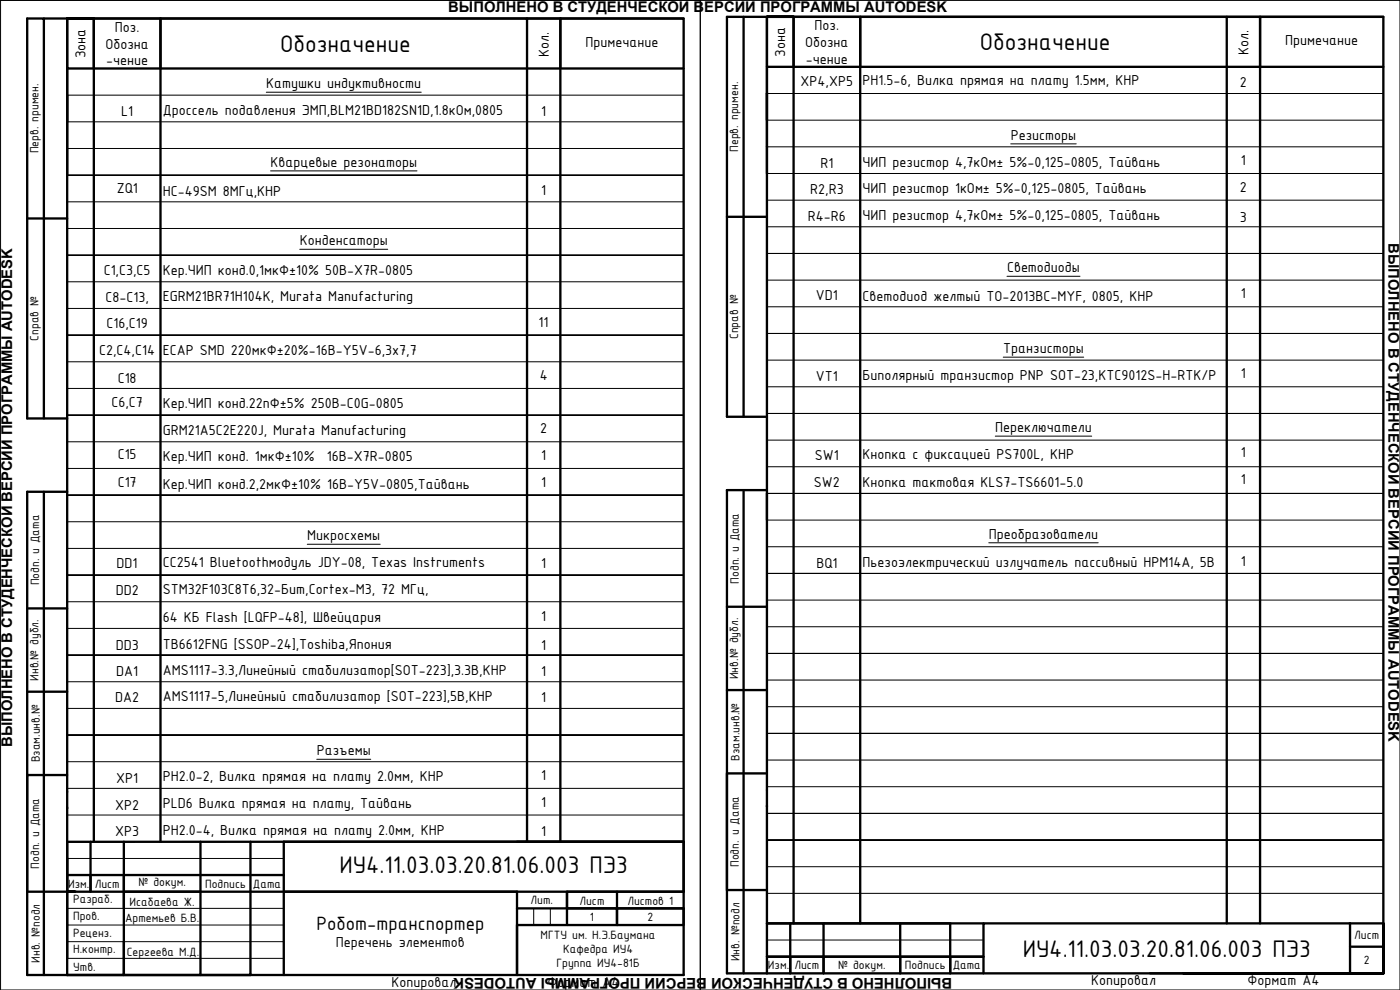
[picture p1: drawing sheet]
<svg xmlns="http://www.w3.org/2000/svg" width="420mm" height="297mm" viewBox="0 0 420 297" stroke-linecap="round" stroke-linejoin="round" font-family="sans-serif">
<!-- layer: border -->
<g fill="none" stroke="#000" stroke-width=".3">
<path d="M.2 .1h210v296.9M.2 .1h210M.2 .1h.1M.2 .1v296.9h210M.2 .1h420M210.2 .1h210v296.9M210.2 .1v296.9M420.2 .1h.1M20.2 28.6h185M20.2 36.6h185M230.2 28.1h185M230.2 36.1h185"/>
<path d="M20.2 44.6h185M205.2 52.6h-185h185M230.2 44.1h185M415.2 52.1h-185h185M20.2 60.6h185M20.2 68.6h185M205.2 76.6h-185h185M230.2 60.1h185M230.2 68h185M415.2 76h-185h185M20.2 84.5h185M20.2 92.5h185"/>
<path d="M230.2 84h185M230.2 92.1h185M20.2 108.5h185M20.2 116.6h185M205.2 100.5h-185h185M230.2 108.1h185M230.2 116.1h185M415.2 100.1h-185h185M20.2 132.6h185M205.2 124.6h-185h185M230.2 132.1h185M415.2 124.1h-185h185"/>
<path d="M20.2 140.6h185M20.2 156.5h185M205.2 148.5h-185h185M230.2 140h185M230.2 156h185M415.2 148h-185h185M20.2 164.5h185M205.2 172.5h-185h185M230.2 164h185M415.2 172h-185h185M20.2 180.5h185M20.2 188.5h185"/>
<path d="M205.2 196.6h-185h185M230.2 180.1h185M230.2 188.1h185M415.2 196.1h-185h185M20.2 204.6h185M20.2 212.6h185M230.2 204h185M230.2 212h185M20.2 228.5h185M20.2 236.5h185M205.2 220.5h-185h185M230.2 228h185"/>
<path d="M230.2 236h185M415.2 220h-185h185M20.2 257.6h65M20.2 244.5h185M230.2 244h185M415.2 252h-185h185M20.2 272.5h65M20.2 277.5h65M160.2 272.5v5M165.2 272.5v5M230.2 260.1h185M230.2 268h185"/>
<path d="M20.2 282.5h65M20.2 287.5h65M230.2 282h65"/>
</g>
<g fill="none" stroke="#000" stroke-width=".7">
<path d="M13.2 5.6h7M20.2 5.6h185v286.9h-185h17v-40M20.2 5.6h8zM20.2 5.6h8v246.9M20.2 5.6v14.9h185M20.2 5.6v286.9h-12v-145h12M28.2 5.6h20v246.9M28.2 5.6v14.9M158.2 5.6h10v246.9M205.2 5.6h-37v14.9M223.2 5.1h7M230.2 5.1h185v286.9"/>
<path d="M230.2 5.1h8h-8h8v271.9M230.2 5.1v15h185M230.2 5.1v286.9M368.2 5.1h10v271.9M415.2 5.1h-37v15M20.2 28.6v16M48.2 20.5v-14.9h110v246.9M230.2 28.1v16M238.2 20.1v-15h20v271.9M258.2 20.1v-15h110v271.9M8.2 65.5h12M218.2 65.1h12"/>
<path d="M13.2 125.5v-119.9h-5v119.9h12M223.2 125v-119.9h-5v119.9h12M13.2 147.5v145M223.2 147.1v144.9M230.2 147.1h-12v144.9h12M8.2 182.5h12M218.2 182.1h12M8.2 207.5h12M218.2 207h12M20.2 232.5h-12v35h14M230.2 232h-12v35h12M20.2 257.5v5h65"/>
<path d="M20.2 252.6l185-.1v15M27.2 252.6v14.9M60.2 252.5v40h-23v-10M75.2 252.5v40h-15M85.2 252.5v40M20.2 262.5v5h185M22.5 267.5h-2.3h2.5M37.2 262.5v5M60.2 267.5h-23v5M155.2 272.5h50v5h-50M155.2 267.5v25M170.2 267.5v5h15v5v-10h20"/>
<path d="M185.2 267.5h-15v10M237.2 277h10v15v-5h23v5v-15h-23M270.2 277h15v15v-5h10h-65h7v5v-15h-7h65M405.2 277h-110v15M405.2 277v15h10M405.2 277h10v15M230.2 292h185v-15v15M345.2 292h70h-60M405.2 284h10"/>
</g>
<g fill="#000">
<circle cx="20.2" cy="242.5" r=".35"/>
<circle cx="230.2" cy="242" r=".35"/>
<circle cx="75.2" cy="292.5" r=".35"/>
<circle cx="205.2" cy="292.5" r=".2"/>
</g>
<path d="M205.2 257.5v-5v5" fill="none" stroke="#000" stroke-width=".4"/>
<!-- layer: Text -->
<path d="M79.9 27.7h46.5M81.2 51.3h43.9M303.3 43.2h19.7M90 74.8h26.4M302.2 82.9h21.9M301.1 107.2h24.1M298.7 130.9h28.9M92.2 163.3h21.9M296.7 162.9h32.9M95.1 227.8h16.2M210.2 297h210" fill="none" stroke="#000" stroke-width=".3"/>
<!-- layer: 0 -->
<path d="M258.2 172h-20v8.1" fill="none" stroke="#000" stroke-width=".3"/>
<g font-size="7.8">
<text x="84" y="15.6">Обозначение</text>
<text x="294" y="15.1">Обозначение</text>
<text x="101.9" y="262">ИУ4.11.03.03.20.81.06.003 ПЭ3</text>
<text x="306.9" y="287">ИУ4.11.03.03.20.81.06.003 ПЭ3</text>
</g>
<text font-size="6.2" x="95" y="278.9">Робот-транспортер</text>
<g font-size="4.7">
<text x="117.5" y="-.9">Копировал</text>
<text x="164.4" y="-.9">Формат A4</text>
<text x="34.5" y="9.6">Поз.</text>
<text x="244.5" y="9.1">Поз.</text>
<text x="25.7" y="17.5" transform="rotate(-90 25.7 17.5)">Зона</text>
<text x="31.6" y="14.6">Обозна</text>
<text x="164.7" y="17" transform="rotate(-90 164.7 17)">Кол.</text>
<text x="175.7" y="14.1">Примечание</text>
<text x="235.7" y="17" transform="rotate(-90 235.7 17)">Зона</text>
<text x="241.6" y="14.1">Обозна</text>
<text x="374.7" y="16.5" transform="rotate(-90 374.7 16.5)">Кол.</text>
<text x="385.7" y="13.6">Примечание</text>
<text x="31.9" y="19.6">-чение</text>
<text x="241.9" y="19.1">-чение</text>
<text x="79.9" y="26.5">Катушки индуктивности</text>
<text x="240.3" y="25.8">XP4,XP5</text>
<text x="258.9" y="25.6">PH1.5-6, Вилка прямая на плату 1.5мм, КНР</text>
<text x="372.1" y="26.1">2</text>
<text x="36.4" y="34.9">L1</text>
<text x="48.9" y="34.4">Дроссель подавления ЭМП,BLM21BD182SN1D,1.8кОм,0805</text>
<text x="162.4" y="34.9">1</text>
<text x="303.3" y="42">Резисторы</text>
<text x="81.2" y="50.1">Кварцевые резонаторы</text>
<text x="246.2" y="50.4">R1</text>
<text x="258.9" y="50">ЧИП резистор 4,7кОм± 5%-0,125-0805, Тайвань</text>
<text x="372.4" y="49.5">1</text>
<text x="35" y="58.1">ZQ1</text>
<text x="48.9" y="58.8">HC-49SM 8МГц,КНР</text>
<text x="162.4" y="58.4">1</text>
<text x="243.1" y="58.2">R2,R3</text>
<text x="258.9" y="58">ЧИП резистор 1кОм± 5%-0,125-0805, Тайвань</text>
<text x="372.1" y="57.6">2</text>
<text x="258.9" y="66">ЧИП резистор 4,7кОм± 5%-0,125-0805, Тайвань</text>
<text x="242.5" y="66.4">R4-R6</text>
<text x="372.1" y="66.5">3</text>
<text x="90" y="73.6">Конденсаторы</text>
<text x="31.1" y="82.5">C1,C3,C5</text>
<text x="48.9" y="82.4">Кер.ЧИП конд.0,1мкФ±10% 50В-X7R-0805</text>
<text x="302.2" y="81.7">Светодиоды</text>
<text x="244.9" y="89.9">VD1</text>
<text x="372.4" y="89.5">1</text>
<text x="31.6" y="90.5">C8-C13,</text>
<text x="48.9" y="90.4">EGRM21BR71H104K, Murata Manufacturing</text>
<text x="258.9" y="90.2">Светодиод желтый TO-2013BC-MYF, 0805, КНР</text>
<text x="31.9" y="98.5">C16,C19</text>
<text x="161.7" y="98.1">11</text>
<text x="29.8" y="106.5">C2,C4,C14</text>
<text x="48.9" y="106.5">ECAP SMD 220мкФ±20%-16В-Y5V-6,3x7,7</text>
<text x="301.1" y="106">Транзисторы</text>
<text x="258.9" y="114">Биполярный транзистор PNP SOT-23,KTC9012S-H-RTK/P</text>
<text x="372.4" y="113.5">1</text>
<text x="35.3" y="114.8">C18</text>
<text x="162" y="114.1">4</text>
<text x="244.9" y="114.4">VT1</text>
<text x="33.4" y="122.1">C6,C7</text>
<text x="48.9" y="122.4">Кер.ЧИП конд.22пФ±5% 250В-C0G-0805</text>
<text x="48.9" y="130.4">GRM21A5C2E220J, Murata Manufacturing</text>
<text x="162.1" y="130.1">2</text>
<text x="298.7" y="129.7">Переключатели</text>
<text x="35.3" y="137.7">C15</text>
<text x="258.9" y="137.7">Кнопка с фиксацией PS700L, КНР</text>
<text x="372.4" y="137.2">1</text>
<text x="48.9" y="138.4">Кер.ЧИП конд. 1мкФ±10%</text>
<text x="98.1" y="138.4">16В-X7R-0805</text>
<text x="162.4" y="138.1">1</text>
<text x="244.6" y="138.1">SW1</text>
<text x="35.3" y="146">C17</text>
<text x="48.9" y="146.7">Кер.ЧИП конд.2,2мкФ±10% 16В-Y5V-0805,Тайвань</text>
<text x="162.4" y="146">1</text>
<text x="244.3" y="146.1">SW2</text>
<text x="258.9" y="146.1">Кнопка тактовая KLS7-TS6601-5.0</text>
<text x="372.4" y="145.3">1</text>
<text x="296.7" y="161.7">Преобразователи</text>
<text x="92.2" y="162.1">Микросхемы</text>
<text x="35" y="170.5">DD1</text>
<text x="48.9" y="170.1">CC2541 Bluetoothмодуль JDY-08, Texas Instruments</text>
<text x="162.4" y="170.5">1</text>
<text x="245" y="170.5">BQ1</text>
<text x="258.9" y="170.1">Пьезоэлектрический излучатель пассивный HPM14A, 5В</text>
<text x="372.4" y="169.9">1</text>
<text x="34.7" y="178.5">DD2</text>
<text x="48.9" y="178.3">STM32F103C8T6,32-Бит,Cortex-M3, 72 МГц,</text>
<text x="48.9" y="186.5">64 КБ Flash [LQFP-48], Швейцария</text>
<text x="162.4" y="186.2">1</text>
<text x="34.7" y="195">DD3</text>
<text x="48.9" y="194.8">TB6612FNG [SSOP-24],Toshiba,Япония</text>
<text x="162.4" y="195">1</text>
<text x="34.9" y="202.9">DA1</text>
<text x="48.9" y="202.6">AMS1117-3.3,Линейный стабилизатор[SOT-223],3.3В,КНР</text>
<text x="162.4" y="202.9">1</text>
<text x="34.6" y="210.7">DA2</text>
<text x="48.9" y="210.4">AMS1117-5,Линейный стабилизатор [SOT-223],5В,КНР</text>
<text x="162.4" y="210.7">1</text>
<text x="95.1" y="226.6">Разъемы</text>
<text x="34.9" y="234.9">XP1</text>
<text x="48.9" y="234.5">PH2.0-2, Вилка прямая на плату 2.0мм, КНР</text>
<text x="162.4" y="234">1</text>
<text x="34.6" y="242.9">XP2</text>
<text x="48.9" y="242.5">PLD6 Вилка прямая на плату, Тайвань</text>
<text x="162.4" y="242.1">1</text>
<text x="34.6" y="250.9">XP3</text>
<text x="48.9" y="250.5">PH2.0-4, Вилка прямая на плату 2.0мм, КНР</text>
<text x="162.4" y="250.9">1</text>
<text x="100.8" y="284.3">Перечень элементов</text>
<text x="117.5" y="296.1">Копировал</text>
<text x="164.4" y="296.1">Формат A4</text>
<text x="327.5" y="295.6">Копировал</text>
<text x="374.4" y="295.6">Формат A4</text>
</g>
<g font-size="4.4">
<text x="134.5" y="3.5">ВЫПОЛНЕНО В СТУДЕНЧЕСКОЙ ВЕРСИИ ПРОГРАММЫ AUTODESK</text>
<text x="416.7" y="72.9" transform="rotate(90 416.7 72.9)">ВЫПОЛНЕНО В СТУДЕНЧЕСКОЙ ВЕРСИИ ПРОГРАММЫ AUTODESK</text>
<text x="3.7" y="224.2" transform="rotate(-90 3.7 224.2)">ВЫПОЛНЕНО В СТУДЕНЧЕСКОЙ ВЕРСИИ ПРОГРАММЫ AUTODESK</text>
<text x="285.8" y="293.6" transform="rotate(180 285.8 293.6)">ВЫПОЛНЕНО В СТУДЕНЧЕСКОЙ ВЕРСИИ ПРОГРАММЫ AUTODESK</text>
</g>
<g font-size="3.9">
<text x="11.5" y="46.1" transform="rotate(-90 11.5 46.1)">Перв. примен.</text>
<text x="221.5" y="45.6" transform="rotate(-90 221.5 45.6)">Перв. примен.</text>
<text x="221.5" y="101.8" transform="rotate(-90 221.5 101.8)">Справ №</text>
<text x="11.5" y="102.3" transform="rotate(-90 11.5 102.3)">Справ №</text>
<text x="11.7" y="175.7" transform="rotate(-90 11.7 175.7)">Подп. и Дата</text>
<text x="221.7" y="175.2" transform="rotate(-90 221.7 175.2)">Подп. и Дата</text>
<text x="221.5" y="203.8" transform="rotate(-90 221.5 203.8)">Инв.№ дубл.</text>
<text x="11.5" y="204.3" transform="rotate(-90 11.5 204.3)">Инв.№ дубл.</text>
<text x="11.9" y="228.7" transform="rotate(-90 11.9 228.7)">Взам.инв.№</text>
<text x="221.9" y="228.2" transform="rotate(-90 221.9 228.2)">Взам.инв.№</text>
<text x="11.7" y="260.7" transform="rotate(-90 11.7 260.7)">Подп. и Дата</text>
<text x="221.7" y="260.2" transform="rotate(-90 221.7 260.2)">Подп. и Дата</text>
<text x="20.5" y="266.3">Изм.</text>
<text x="28.4" y="266.3">Лист</text>
<text x="41.5" y="265.9">№ докум.</text>
<text x="61.5" y="266.4">Подпись</text>
<text x="75.9" y="266.5">Дата</text>
<text x="21.9" y="270.9">Разраб.</text>
<text x="21.9" y="276">Пров.</text>
<text x="38.9" y="271.7">Исабаева Ж.</text>
<text x="159.2" y="271.3">Лит.</text>
<text x="173.9" y="271.5">Лист</text>
<text x="188.3" y="271.4">Листов 1</text>
<text x="21.9" y="281.1">Реценз.</text>
<text x="37.5" y="276.7">Артемьев Б.В.</text>
<text x="162.3" y="281.8">МГТУ им. Н.Э.Баумана</text>
<text x="177" y="276.3">1</text>
<text x="194.3" y="276.3">2</text>
<text x="406.4" y="281.8">Лист</text>
<text x="21.9" y="286">Н.контр.</text>
<text x="38" y="286.7">Сергеева М.Д.</text>
<text x="169" y="285.9">Кафедра ИУ4</text>
<text x="11.9" y="288.9" transform="rotate(-90 11.9 288.9)">Инв. №подл</text>
<text x="22" y="291.3">Утв.</text>
<text x="167" y="290.1">Группа ИУ4-81Б</text>
<text x="221.9" y="288.4" transform="rotate(-90 221.9 288.4)">Инв. №подл</text>
<text x="230.5" y="290.8">Изм.</text>
<text x="238.4" y="290.8">Лист</text>
<text x="251.5" y="290.7">№ докум.</text>
<text x="271.5" y="290.8">Подпись</text>
<text x="285.9" y="290.6">Дата</text>
<text x="409.3" y="289.3">2</text>
</g>
</svg>
